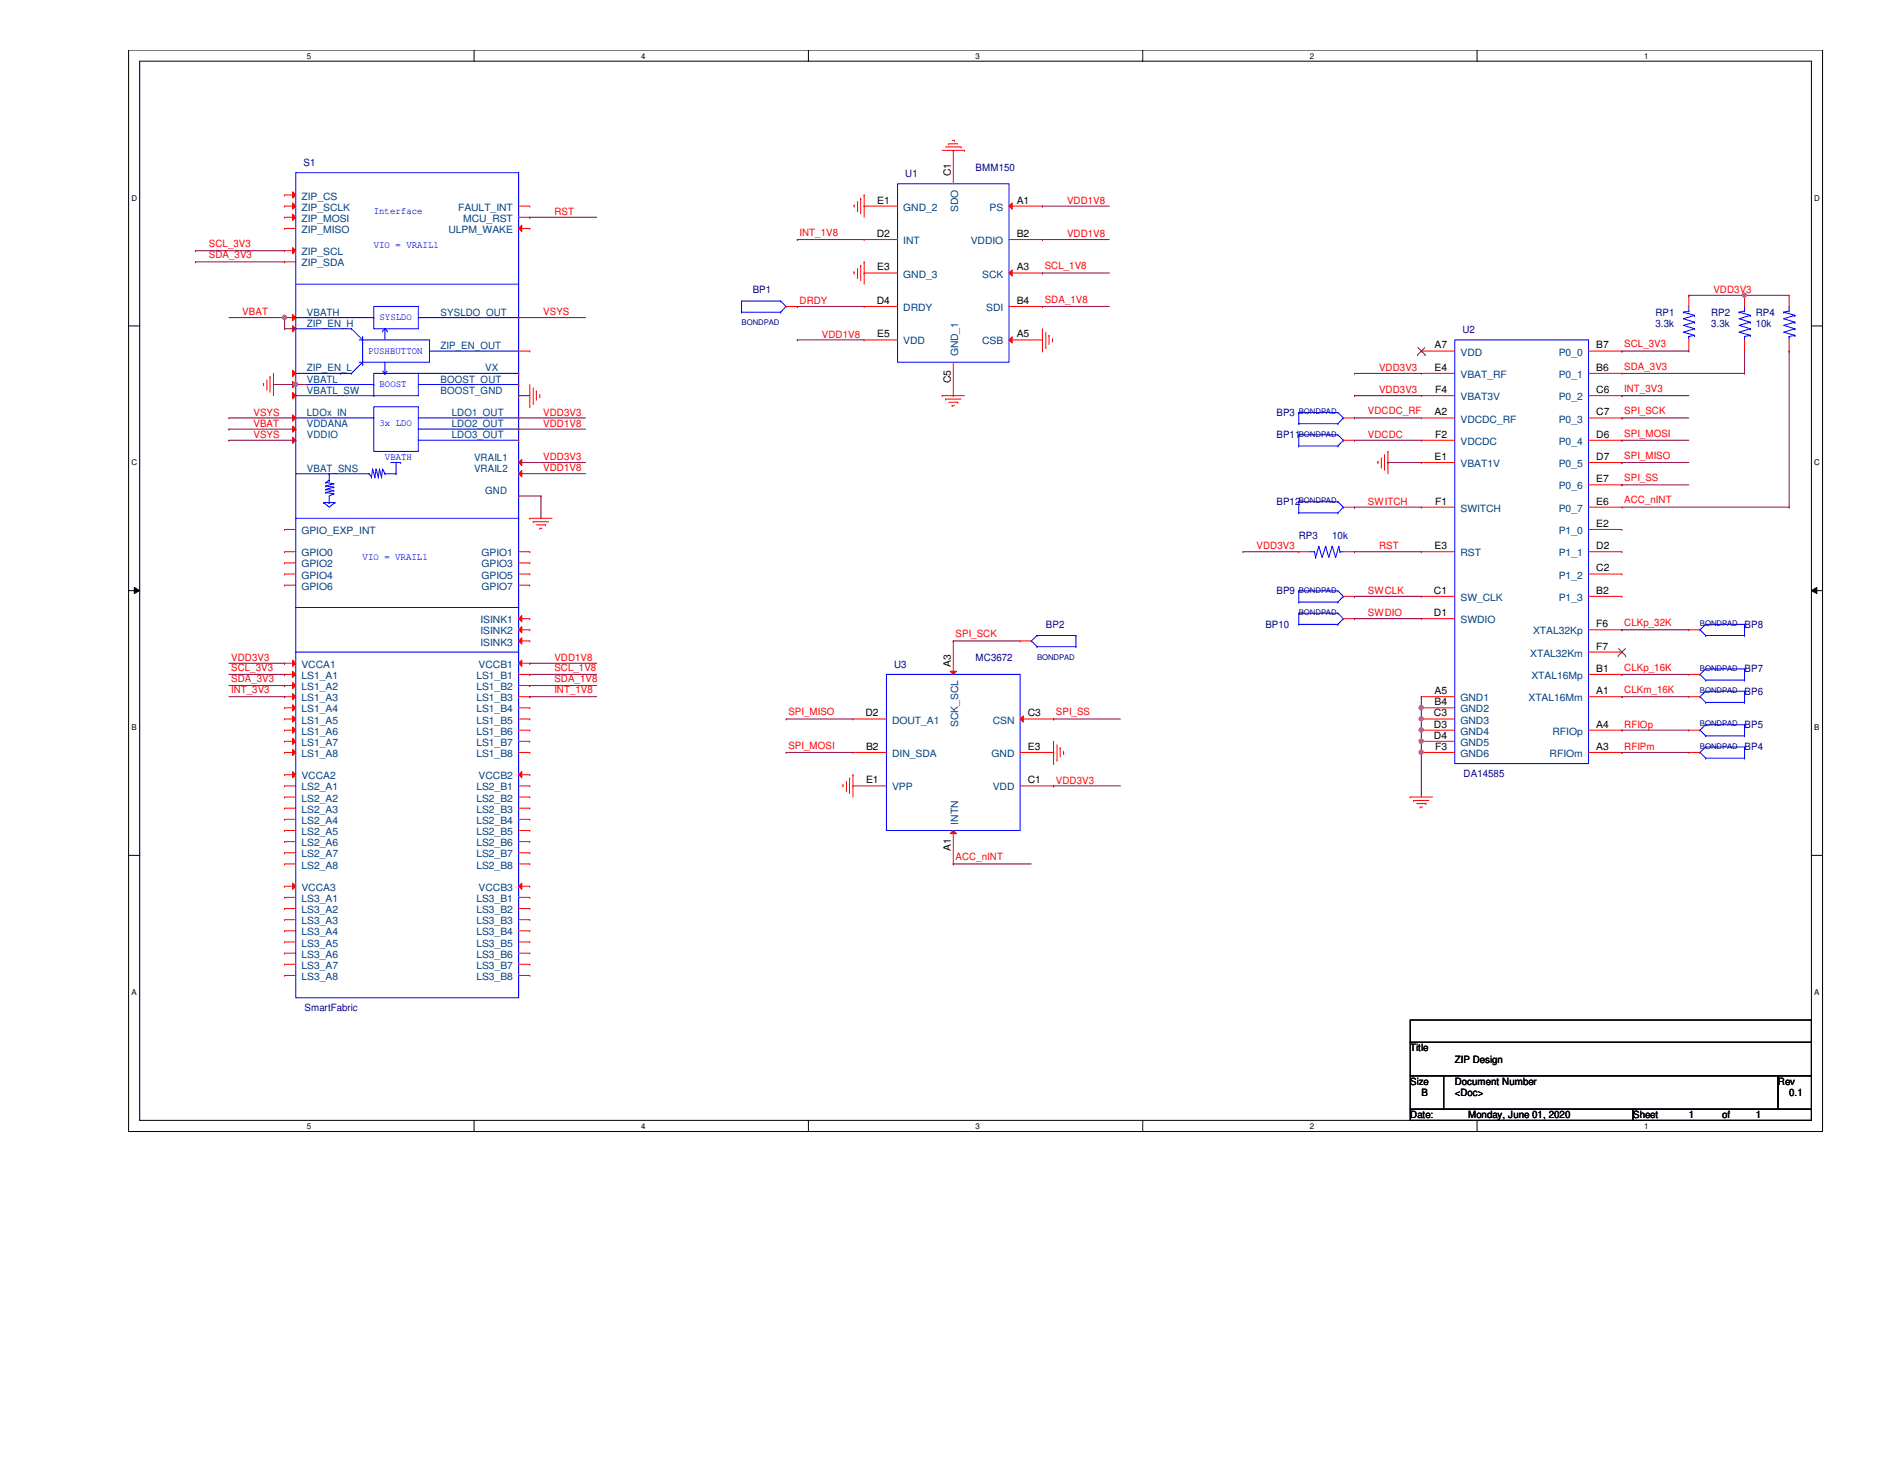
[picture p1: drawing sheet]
# OrCAD Capture schematic ZIP_DESIGN_EXAMPLE.DSN
size B; title: ZIP Design; rev: 0.1

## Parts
BP1  BONDPAD
BP2  BONDPAD
BP3  BONDPAD
BP4  BONDPAD
BP5  BONDPAD
BP6  BONDPAD
BP7  BONDPAD
BP8  BONDPAD
BP9  BONDPAD
BP10  BONDPAD
BP11  BONDPAD
BP12  BONDPAD
RP1  3.3k
RP2  3.3k
RP3  10k
RP4  10k
S1  SmartFabric
U1  BMM150  [wlcsp12_1p56x1p56mm_p4mm]
U2  DA14585  [CSP]
U3  MC3672  [csp8_1p29x1p09mm]

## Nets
GND: S1.15(VBATL) S1.19(BOOST_GND) S1.29(GND) U1.A5(CSB) U1.C1(SDO) U1.C5(GND_1) U1.E1(GND_2) U1.E3(GND_3) U2.A5(GND1) U2.B4(GND2) U2.C3(GND3) U2.D3(GND4) U2.D4(GND5) U2.E1(VBAT1V) U2.F3(GND6) U3.E1(VPP) U3.E3(GND)
VBAT: S1.10(VBATH) S1.12(ZIP_EN_H) S1.24(VDDANA)
VDD1V8: S1.22(LDO2_OUT) S1.27(VRAIL2) S1.45(VCCB1) U1.A1(PS) U1.B2(VDDIO) U1.E5(VDD)
VDD3V3: RP1.2 RP2.2 RP3.2 RP4.2 S1.21(LDO1_OUT) S1.26(VRAIL1) S1.42(VCCA1) U2.E4(VBAT_RF) U2.F4(VBAT3V) U3.C1(VDD)
ACC_nINT: RP4.1 U2.E6(P0_7) U3.A1(INTN)
CLKm_16K: BP6.1 U2.A1(XTAL16Mm)
CLKp_16K: BP7.1 U2.B1(XTAL16Mp)
CLKp_32K: BP8.1 U2.F6(XTAL32Kp)
DRDY: BP1.1 U1.D4(DRDY)
INT_1V8: S1.58(LS1_B3) U1.D2(INT)
INT_3V3: S1.50(LS1_A3) U2.C6(P0_2)
RFIOp: BP5.1 U2.A4(RFIOp)
RFIPm: BP4.1 U2.A3(RFIOm)
RST: RP3.1 S1.8(MCU_RST) U2.E3(RST)
SCL_1V8: S1.56(LS1_B1) U1.A3(SCK)
SCL_3V3: RP1.1 S1.5(ZIP_SCL) S1.48(LS1_A1) U2.B7(P0_0)
SDA_1V8: S1.57(LS1_B2) U1.B4(SDI)
SDA_3V3: RP2.1 S1.6(ZIP_SDA) S1.49(LS1_A2) U2.B6(P0_1)
SPI_MISO: U2.D7(P0_5) U3.D2(DOUT_A1)
SPI_MOSI: U2.D6(P0_4) U3.B2(DIN_SDA)
SPI_SCK: BP2.1 U2.C7(P0_3) U3.A3(SCK_SCL)
SPI_SS: U2.E7(P0_6) U3.C3(CSN)
SWCLK: BP9.1 U2.C1(SW_CLK)
SWDIO: BP10.1 U2.D1(SWDIO)
SWITCH: BP12.1 U2.F1(SWITCH)
VDCDC: BP11.1 U2.F2(VDCDC)
VDCDC_RF: BP3.1 U2.A2(VDCDC_RF)
VSYS: S1.11(SYSLDO_OUT) S1.20(LDOx_IN) S1.25(VDDIO)

Not connected (* = marked no-connect by the designer): S1 1(ZIP_CS) 2(ZIP_SCLK) 3(ZIP_MOSI) 4(ZIP_MISO) 7(FAULT_INT) 9(ULPM_WAKE) 13(ZIP_EN_OUT) 14(ZIP_EN_L) 16(VBATL_SW) 17(VX) 18(BOOST_OUT) 23(LDO3_OUT) 28(VBAT_SNS) 30(GPIO_EXP_INT) 31(GPIO0) 32(GPIO1) 33(GPIO2) 34(GPIO3) 35(GPIO4) 36(GPIO5) 37(GPIO6) 38(GPIO7) 39(ISINK1) 40(ISINK2) 41(ISINK3) 43(VCCA2) 44(VCCA3) 46(VCCB2) 47(VCCB3) 51(LS1_A4) 52(LS1_A5) 53(LS1_A6) 54(LS1_A7) 55(LS1_A8) 59(LS1_B4) 60(LS1_B5) 61(LS1_B6) 62(LS1_B7) 63(LS1_B8) 64(LS2_A1) 65(LS2_A2) 66(LS2_A3) 67(LS2_A4) 68(LS2_A5) 69(LS2_A6) 70(LS2_A7) 71(LS2_A8) 72(LS2_B1) 73(LS2_B2) 74(LS2_B3) 75(LS2_B4) 76(LS2_B5) 77(LS2_B6) 78(LS2_B7) 79(LS2_B8) 80(LS3_A1) 81(LS3_A2) 82(LS3_A3) 83(LS3_A4) 84(LS3_A5) 85(LS3_A6) 86(LS3_A7) 87(LS3_A8) 88(LS3_B1) 89(LS3_B2) 90(LS3_B3) 91(LS3_B4) 92(LS3_B5) 93(LS3_B6) 94(LS3_B7) 95(LS3_B8); U2 A7(VDD)* B2(P1_3) C2(P1_2) D2(P1_1) E2(P1_0) F7(XTAL32Km)*
